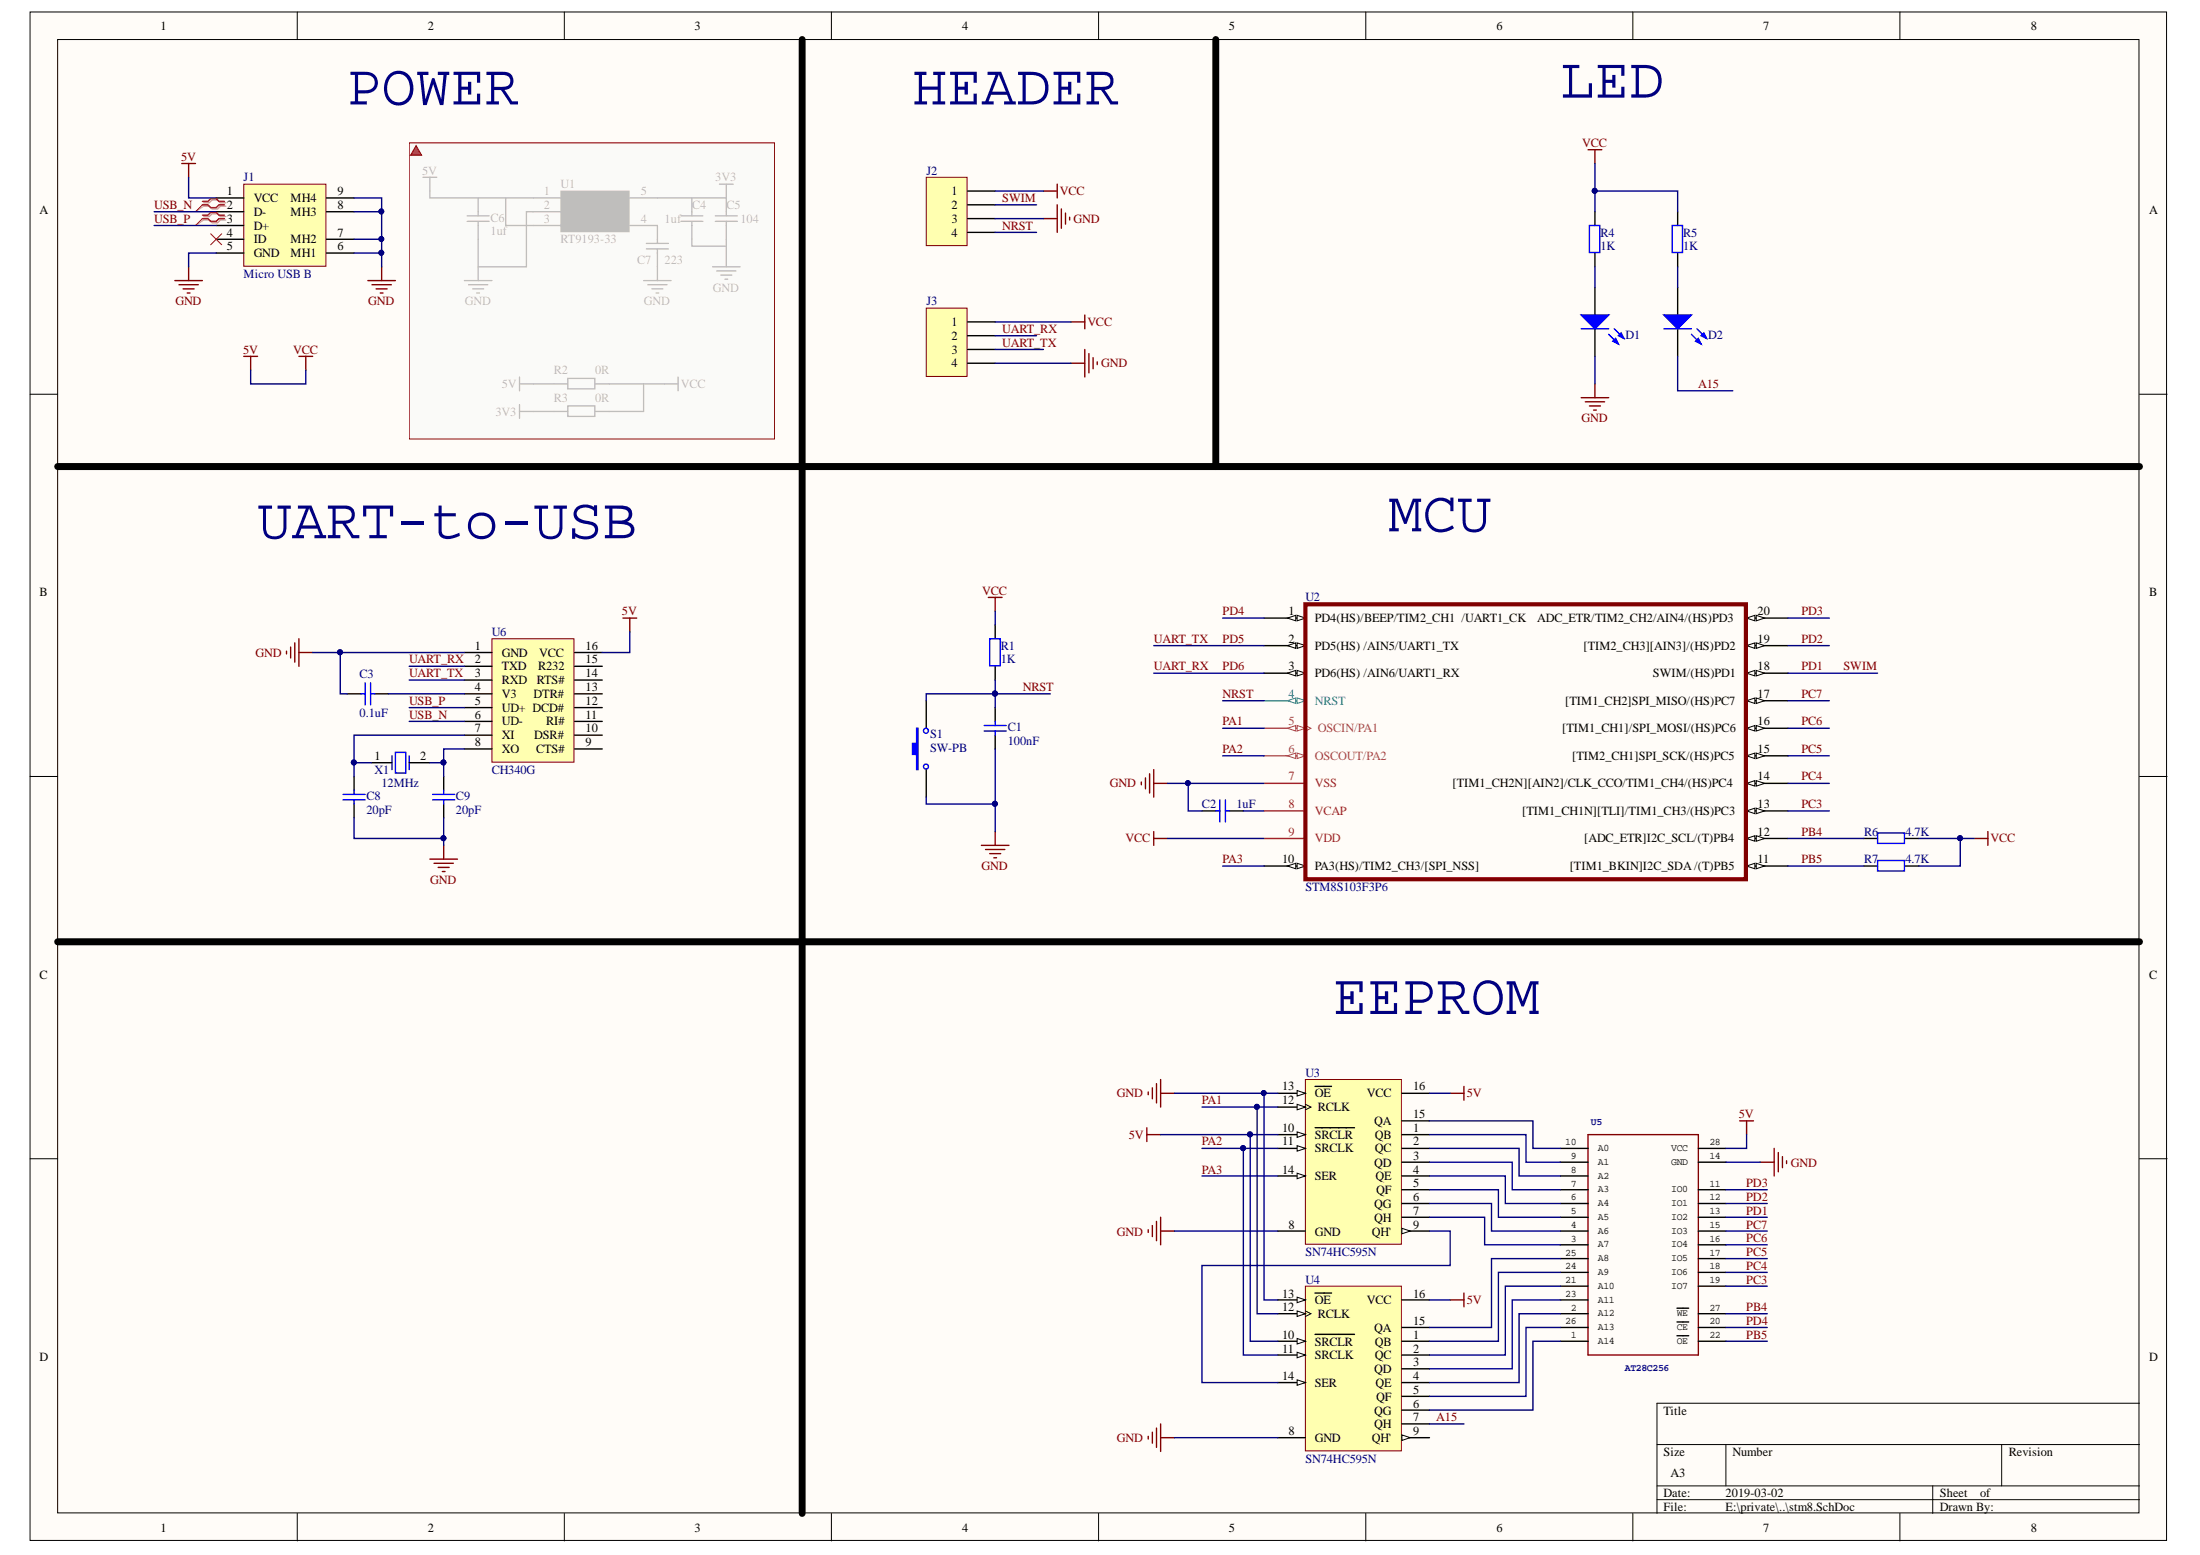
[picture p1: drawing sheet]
# Altium project stm8.PrjPcb
1 sheet, 29 parts. Net scope: global (net labels, ports and power ports of the same name join across sheets).
Board file: stm8.PcbDoc

## Sheet stm8.SchDoc
size A3

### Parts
C1  value 100nF  [0603_C]  (hidden comment: Cap)
C2  value 1uF  [0603_C]  (hidden comment: Cap)
C3  0.1uF  [0603_C]
C4  1uf  [0603_C]  (masked out: inside a compile mask, not in the netlist)
C5  104  [0603_C]  (masked out: inside a compile mask, not in the netlist)
C6  1uf  [0603_C]  (masked out: inside a compile mask, not in the netlist)
C7  223  [0603_C]  (masked out: inside a compile mask, not in the netlist)
C8  20pF  [0603_C]
C9  20pF  [0603_C]
D1  LED0  [0603_LED]  (value not drawn)
D2  LED0  [0603_LED]  (value not drawn)
J1  Micro USB B  [USB_MICRO_5S_B]
J2  Header 4  [HEADER_4x1]  (value not drawn)
J3  Header 4  [HEADER_4x1]  (value not drawn)
R1  value 1K  [0603_R]  (hidden comment: Res2)
R2  value 0R  [0603_R]  (hidden comment: Res2)  (masked out: inside a compile mask, not in the netlist)
R3  value 0R  [0603_R]  (hidden comment: Res2)  (masked out: inside a compile mask, not in the netlist)
R4  value 1K  [0603_R]  (hidden comment: Res2)
R5  value 1K  [0603_R]  (hidden comment: Res2)
R6  value 4.7K  [0603_R]  (hidden comment: Res2)
R7  value 4.7K  [0603_R]  (hidden comment: Res2)
S1  SW-PB  [TSW DIP-6*6*6]
U1  RT9193-33  [SOT23-5]  (masked out: inside a compile mask, not in the netlist)
U2  STM8S103F3P6  [TSSOP20]
U3  SN74HC595N  [N016]
U4  SN74HC595N  [N016]
U5  AT28C256  [DIP28-600]
U6  CH340G  [CH340G]
X1  value 12MHz  [49SMD]  (hidden comment: XTAL)

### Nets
5V: J1.1(VCC) J2.1 J3.1 R1.1 R4.1 R5.1 R6.2 R7.2 U2.9(VDD) U3.10(~{SRCLR}) U3.16(VCC) U4.10(~{SRCLR}) U4.16(VCC) U5.28(VCC) U6.16(VCC)  [also labelled VCC]
GND: C1.1 C2.1 C3.2 C8.1 C9.1 D1.2(K) J1.5(GND) J1.6(MH1) J1.7(MH2) J1.8(MH3) J1.9(MH4) J2.3 J3.4 S1.1 U2.7(VSS) U3.8(GND) U3.13(~{OE}) U4.8(GND) U4.13(~{OE}) U5.14(GND) U6.1(GND)
A15: D2.2(K) U4.7(QH)
NRST: C1.2 J2.4 R1.2 S1.2 U2.4(NRST)
PA1: U2.5(OSCIN/PA1) U3.12(RCLK) U4.12(RCLK)
PA2: U2.6(OSCOUT/PA2) U3.11(SRCLK) U4.11(SRCLK)
PA3: U2.10(PA3(HS)/TIM2_CH3/[SPI_NSS]) U3.14(SER)
PB4: R6.1 U2.12([ADC_ETR]I2C_SCL/(T)PB4) U5.27(~{WE})
PB5: R7.1 U2.11([TIM1_BKIN]I2C_SDA_/(T)PB5) U5.22(~{OE})
PC3: U2.13([TIM1_CH1N][TLI]/TIM1_CH3/(HS)PC3) U5.19(IO7)
PC4: U2.14([TIM1_CH2N][AIN2]/CLK_CCO/TIM1_CH4/(HS)PC4) U5.18(IO6)
PC5: U2.15([TIM2_CH1]SPI_SCK/(HS)PC5) U5.17(IO5)
PC6: U2.16([TIM1_CH1]/SPI_MOSI/(HS)PC6) U5.16(IO4)
PC7: U2.17([TIM1_CH2]SPI_MISO/(HS)PC7) U5.15(IO3)
PD1: J2.2 U2.18(SWIM/(HS)PD1) U5.13(IO2)  [also labelled SWIM]
PD2: U2.19([TIM2_CH3][AIN3]/(HS)PD2) U5.12(IO1)
PD3: U2.20(ADC_ETR/TIM2_CH2/AIN4/(HS)PD3) U5.11(IO0)
PD4: U2.1(PD4(HS)/BEEP/TIM2_CH1__/UART1_CK) U5.20(~{CE})
PD5: J3.3 U2.2(PD5(HS)_/AIN5/UART1_TX) U6.3(RXD)  [also labelled UART_TX]
PD6: J3.2 U2.3(PD6(HS)_/AIN6/UART1_RX) U6.2(TXD)  [also labelled UART_RX]
USB_N: J1.2(D-) U6.6(UD-)
USB_P: J1.3(D+) U6.5(UD+)
NetC2_2: C2.2 U2.8(VCAP)
NetC3_1: C3.1 U6.4(V3)
NetC8_2: C8.2 U6.7(XI) X1.1
NetC9_2: C9.2 U6.8(XO) X1.2
NetD1_1: D1.1(A) R4.2
NetD2_1: D2.1(A) R5.2
NetU3_1: U3.1(QB) U5.9(A1)
NetU3_2: U3.2(QC) U5.8(A2)
NetU3_3: U3.3(QD) U5.7(A3)
NetU3_4: U3.4(QE) U5.6(A4)
NetU3_5: U3.5(QF) U5.5(A5)
NetU3_6: U3.6(QG) U5.4(A6)
NetU3_7: U3.7(QH) U5.3(A7)
NetU3_9: U3.9(QH') U4.14(SER)
NetU3_15: U3.15(QA) U5.10(A0)
NetU4_1: U4.1(QB) U5.24(A9)
NetU4_2: U4.2(QC) U5.21(A10)
NetU4_3: U4.3(QD) U5.23(A11)
NetU4_4: U4.4(QE) U5.2(A12)
NetU4_5: U4.5(QF) U5.26(A13)
NetU4_6: U4.6(QG) U5.1(A14)
NetU4_15: U4.15(QA) U5.25(A8)

Not connected (* = marked no-connect by the designer): J1 4(ID)*; U4 9(QH'); U6 9(CTS#) 10(DSR#) 11(RI#) 12(DCD#) 13(DTR#) 14(RTS#) 15(R232)

### Layout directives
differential pair: USB_N, USB_P

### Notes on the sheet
- POWER
- HEADER
- LED
- UART-to-USB
- MCU
- EEPROM
